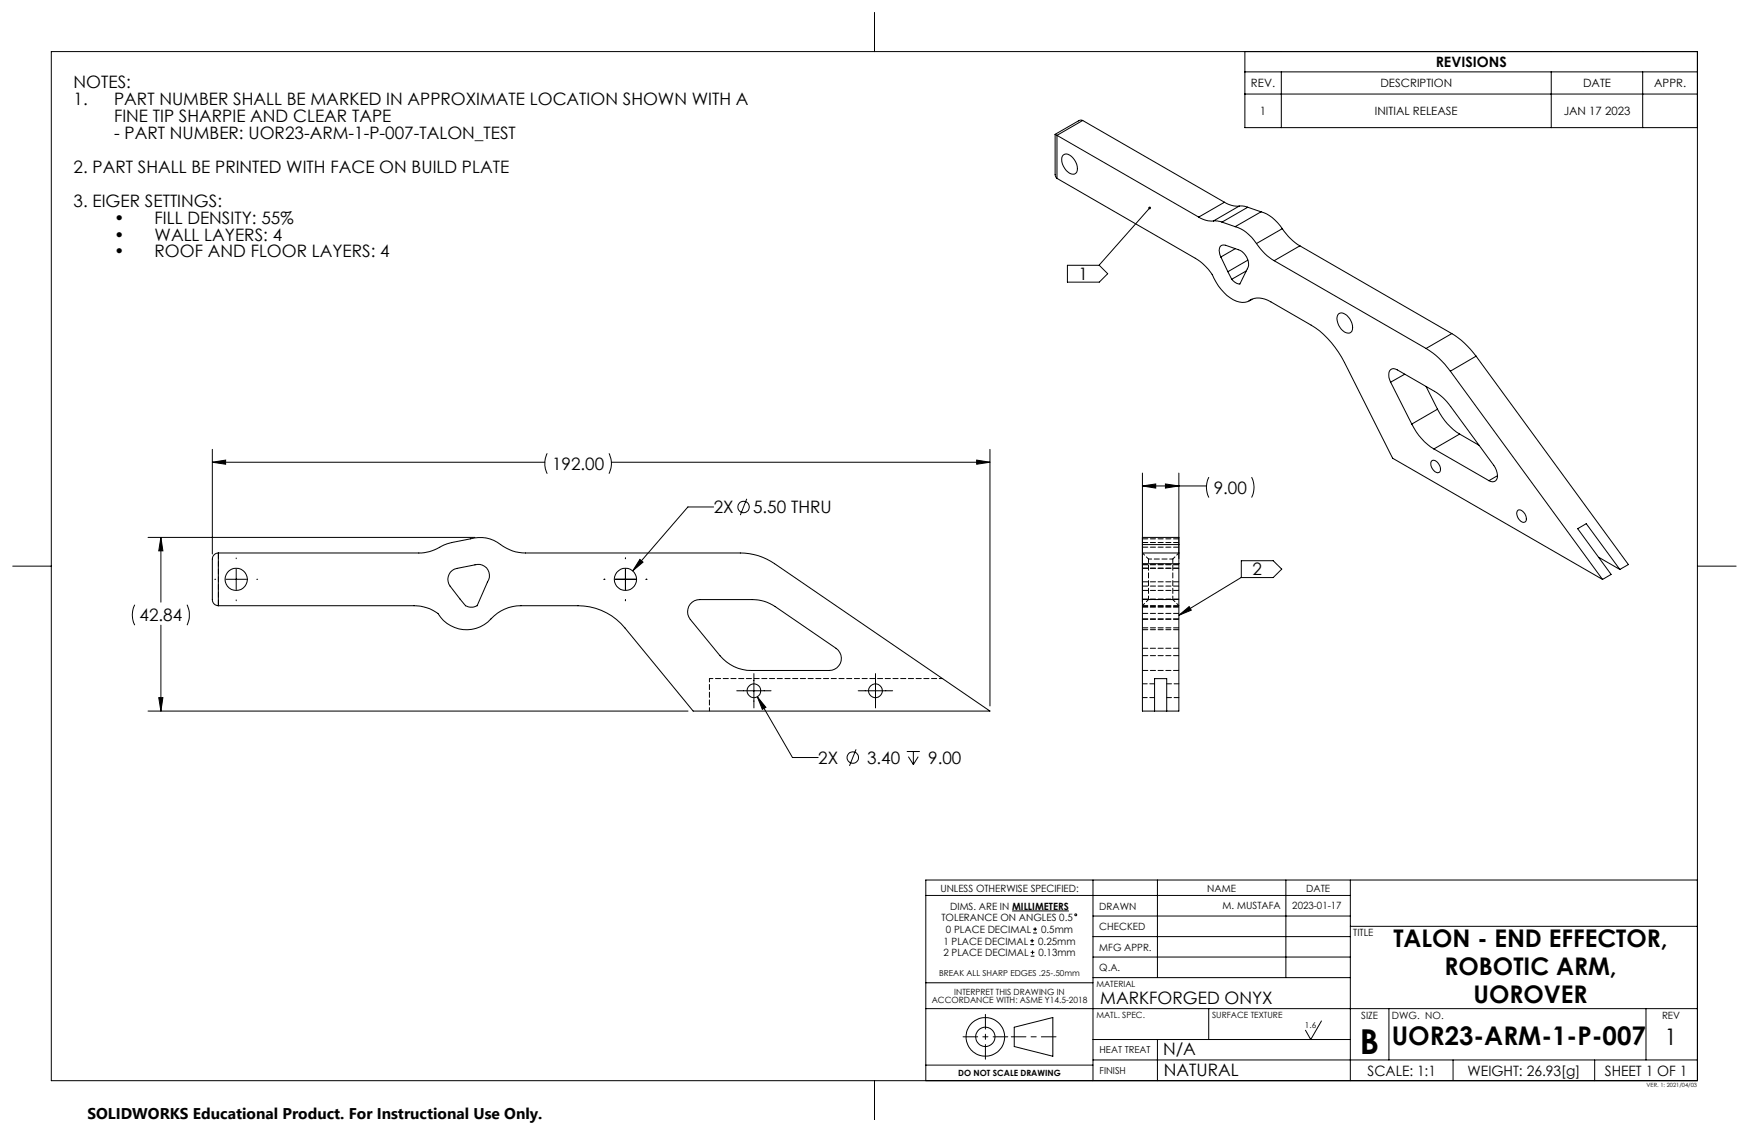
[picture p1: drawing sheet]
<svg xmlns="http://www.w3.org/2000/svg" width="432mm" height="279mm" viewBox="0 0 432 279" stroke-linecap="round" stroke-linejoin="round" font-family="sans-serif">
<g fill="none" stroke="#000" stroke-width=".25">
<path d="M12.7 12.7h406.4v254h-406.4zM215.9 3.2v9.5M307.3 12.7v18.8h111.8M307.3 17.7h111.8M316.3 17.7v13.8M383 17.7v13.8M405.6 17.7v13.8M260.5 33.2l.4 .2M260.5 33.2v9.8l.1 .6 .3 .4M260.9 33.4v10.6M260.9 33.4l35 20.2M262.5 38.2a1.75 1.75 0 0 1 2.4 .8 3 3 0 0 1 .7 3.8 1.85 1.85 0 0 1-2.4-.7 3 3 0 0 1-.7-3.9z"/>
<path d="M267.3 29.7l-.4-.1-.7 .2-5.7 3.4M267.3 29.7l35 20.2M267.3 29.7l-6.4 3.7M307.3 23.2h111.8M260.9 44l34.2 19.7a12.6 12.6 0 0 1 5.1 6 9.2 9.2 0 0 0 6.5 4.9l1.3-.1 .5-.3M283.8 51.3l-12.4 14.1M295.9 53.6a5.8 5.8 0 0 0 3.7 .9M299.6 54.5h1l1.1 .3M301.7 54.8l3.2 1.2M302.3 49.9a5.9 5.9 0 0 0 3.6 1M302.3 49.9l-6.4 3.7M304.9 56a9.6 9.6 0 0 1 5.3 4.1"/>
<path d="M305.9 50.9h1.3l.8 .3M305.9 50.9l-6.3 3.6M308 51.2l-6.3 3.6M308 51.2l3.3 1.1M311.3 52.3a9.6 9.6 0 0 1 5.3 4.1M311.3 52.3l-6.4 3.7M316.6 56.4a13.7 13.7 0 0 0 4.3 4.3M316.6 56.4l-6.4 3.7M263.5 65.5h7.9l2.1 2.1-2.1 2h-7.9zM301.4 63.4l-.2-.5a1.73 1.73 0 0 1 .6-2.4h.8l3.1 1.1a3.8 3.8 0 0 1 2.4 4.4l-2 4.1a2.77 2.77 0 0 1-2-1.2M301.4 63.4l1.7 3.7M303.1 67.1l1 1.8"/>
<path d="M305 61.4l-3.6 2M307.7 66.9l-3.6 2M308.1 64.2l-5 2.9M308.5 74.2a4.8 4.8 0 0 1 5.3 .3l9.9 5.8a22.5 22.5 0 0 1 8.2 9.2l11.9 23.6 51.8 29.9M309 73.9l-.5 .3M309.1 73.8l-.7 .5M310.2 60.1a13.3 13.3 0 0 0 4.4 4.2M314.6 64.3l37.5 21.7M320.9 60.7l-6.3 3.6M320.9 60.7l37.5 21.6M330.5 77.5a1.75 1.75 0 0 1 2.3 .7 3 3 0 0 1 .7 3.8 1.86 1.86 0 0 1-2.3-.7 3.2 3.2 0 0 1-.7-3.8zM343.3 94.3a2.84 2.84 0 0 1 0-3 1.34 1.34 0 0 1 1.7 0l9.2 5.3a12.9 12.9 0 0 1 3.9 3.7l10.7 14.6 .6 1.2a2.01 2.01 0 0 1-.5 2.8h-.8l-.5-.3"/>
<path d="M343.3 94.3l5.2 10.4M346.8 92.4l-3.5 1.9M352.1 86a20.3 20.3 0 0 1 6 5.6M352.1 95.4l2.8 5.6M358.1 91.6l37.5 51.4M358.4 82.3a20.8 20.8 0 0 1 6 5.6M358.4 82.3l-6.3 3.7M364.4 87.9l-6.3 3.7M364.4 87.9l37.6 51.4-2.1 1.2M52.4 110.9v25.8M52.4 114.1h82.1M52.4 114.1l3.3-.5v1z"/>
<path d="M135.1 111.9a5.5 5.5 0 0 0 0 5M150.4 111.9l.3 1a5.5 5.5 0 0 1-.3 4M151 114.1h93.4M241.1 113.6l3.3 .5-3.3 .5zM244.4 110.9v63.3M282 116.8v58.7h9v-36.4M282 119.9h15.9M282 119.9l3.3-.4v1zM287.7 119.5l3.3 .4-3.3 .6zM291 116.8v21.1M298.4 117.8l-.3 .9-.2 1.4 .2 1.7 .3 1M309 117.8l.4 .9 .2 1.4-.2 1.7-.4 1"/>
<path d="M348.5 104.7a14.9 14.9 0 0 0 5.5 6.1M353.4 113.8a1.23 1.23 0 0 1 1.8 .7l.4 .9a.9 .9 0 0 1-.5 1.3 .9 .9 0 0 1-1.2-.6l-.6-1.2zM354 110.8l13.6 7.8M354.9 101a14.9 14.9 0 0 0 5.5 6.1M354.9 101l-6.4 3.7M360.4 107.1l-6.4 3.7M360.4 107.1l4.7 2.8M369.7 117.4l-2.1 1.2M3.1 139.7h9.6M36.5 132.6h80.8M39.7 132.6v16M39.7 132.6l.5 3.4h-1z"/>
<path d="M53.9 136.5h49.5a13.7 13.7 0 0 0 6.6-2.1l1.5-.5a26.2 26.2 0 0 1 7.6-1.2 8.8 8.8 0 0 1 5.1 2.2l3.1 1.3 2.4 .3h53.1a14.7 14.7 0 0 1 8.4 2.6l53.2 36.4h-73.3l-16.8-20.5a15 15 0 0 0-11.6-5.5h-14.1a10.5 10.5 0 0 0-8.2 4 8.2 8.2 0 0 1-12.3-2.1 10.1 10.1 0 0 0-5.9-1.9h-48.3M53.9 136.5a1.51 1.51 0 0 0-1.5 1.5v10a1.51 1.51 0 0 0 1.5 1.5M53.9 136.5v13M58.3 137.7v.2M154.4 137.7v.2M158 138.1l.8 .6-2.6 2.2zM176.2 125.1h-6.4l-13.6 15.8M184.4 123.1l-1.6 4M282 136.5v2.6h9M282 134.4v2.1M282 134.4v-1.8h9v1.8M282 136.5h9"/>
<path d="M282 134.4h9M291 136.5v2.6M291 134.4v2.1M306.5 138.4h7.8l2.1 2.1-2.1 2.1h-7.8zM374.6 126a1.24 1.24 0 0 1 1.8 .8l.4 .9a.9 .9 0 0 1-.5 1.2 .9 .9 0 0 1-1.2-.6l-.5-.7a1.43 1.43 0 0 1 0-1.6zM394.7 137.5l5.2 3M419.1 139.7h9.5M33.3 149.3l-.4 .9-.2 1.4 .1 1.4 .5 1.3M39.7 154.3v21.2M46.2 149.3l.5 1.9v1.4l-.5 1.7M53 143h.2M55.8 143h5.1"/>
<path d="M58.3 140.4v5.1M58.3 148.1v.2M63.4 143h.2M111.2 141.2l1-.7 5.1-1.1a2.75 2.75 0 0 1 3 1 2.75 2.75 0 0 1 .1 3.2l-2.6 5.9a3.1 3.1 0 0 1-2.9 0l-3.8-4.8a2.79 2.79 0 0 1 .1-3.5zM149.1 143h.2M151.9 143h5.1M154.4 140.4v5.1M154.4 148.1v.2M159.5 143h.2M170.4 149.1a2.94 2.94 0 0 1 2.4-1.1h12.9a9.8 9.8 0 0 1 5.7 1.7l15 10.3a2.99 2.99 0 0 1 1.2 3.4 2.99 2.99 0 0 1-2.9 2.1h-19.2a10 10 0 0 1-7.7-3.6l-7.4-9a3.1 3.1 0 0 1 0-3.8zM291 151.9l2.6-2.2 .5 .9zM306.5 142.5l-15.5 9.4"/>
<path d="M399.9 140.5l-8.3-11.2-2.1 1.2 8.3 11.3-2.2 1.2M36.5 175.5h133.4M39.2 172.2h1l-.5 3.3zM181.9 170.5h8.5M186.1 166.3v8.4M187 172l8.7 15h6.3M187 172l2.1 2.6-.9 .5zM211.9 170.5h8.5M216.1 166.3v8.4M285 175.5v-8h3v8M211.3 185l-1.6 4M223.9 185.5h3.2"/>
<path d="M224.3 186.8l1.2 1.9M225.5 185.5v3.2M226.7 186.8l-1.2 1.9M269.8 217.2v49.5M285.8 217.2v24.1M317.5 217.2v24.1M333.4 217.2v49.5M419.1 217.2h-190.5v49.5M228.6 221h104.8M249.9 224.8h14M254.4 233.2h.9M254.4 232.2h.9"/>
<path d="M254.5 236h.9M254.5 235.1h.9M254.8 231.7v1M254.9 234.6v.9M255.1 230.3h.9M255.1 229.3h.9M255.6 228.9v.9M269.8 231.2h63.6M269.8 226.1h63.6M269.8 236.2h63.6M333.4 228.6h85.7M228.6 249h190.5"/>
<path d="M228.6 242.6h41.2M250.4 253.5l9.5-2.4v9.6l-9.5-2.4zM269.8 241.3h63.6M269.8 256.6h63.6M285.8 256.6v10.1M298.4 249v7.6M326.2 252l-2.6 4.6-1.3-2.3M342.9 249v12.6M406.4 249v12.6M215.9 266.7v9.6M228.6 262.9h41.2M269.8 261.6h149.3"/>
<path d="M358.7 261.6v5.1M393.7 261.6v5.1"/>
<circle cx="183.6" cy="125.1" r="1.41"/>
<circle cx="58.3" cy="143" r="2.75"/>
<circle cx="154.4" cy="143" r="2.75"/>
<circle cx="186.1" cy="170.5" r="1.69"/>
<circle cx="216.1" cy="170.5" r="1.7"/>
<circle cx="210.5" cy="187" r="1.41"/>
<circle cx="265.6" cy="225.8" r=".23"/>
<circle cx="243.3" cy="255.9" r="2.38"/>
<circle cx="243.3" cy="255.9" r="4.8"/>
</g>
<path d="M289.5 138v10M283.5 148v-10M175.1 167.5v8M232.7 167.5h-57.6" fill="none" stroke="#000" stroke-width=".25" stroke-dasharray="1.3 .6" stroke-dashoffset=".4"/>
<g fill="none" stroke="#000" stroke-width=".25" stroke-dasharray="1.3 .6" stroke-dashoffset="-.1">
<path d="M282 133h9M282 139.4h9M282 133.9h9M291 135.1h-9M291 139.3h-9M53.9 149.5v-13M282 149.7h9M282 155h9M282 151.4h9M282 143.6h9M282 140.3h9M282 147.9h9"/>
<path d="M282 144.7h9M282 145.7h9M282 155.4h9M282 149.9h9M291 148h-9M291 152.9h-9M291 149.5h-9M291 152.7h-9M291 140.2h-9M282 165.5h9M282 161.8h9M291 160h-9"/>
</g>
<path d="M283.5 138h6M283.5 138l-1.5-1.5M291 136.5l-1.5 1.5M283.5 148l-1.5 1.5M289.5 148h-6M291 149.5l-1.5-1.5" fill="none" stroke="#000" stroke-width=".25" stroke-dasharray="1.3 .6" stroke-dashoffset=".5"/>
<path d="M282 172.2h3M285 168.8h-3M288 172.2h3M291 168.8h-3" fill="none" stroke="#000" stroke-width=".25" stroke-dasharray="1.3 .6" stroke-dashoffset=".1"/>
<path d="M237.8 255.9h11M249.7 255.9h11M243.3 261.4v-11" fill="none" stroke="#000" stroke-width=".25" stroke-dasharray="15.2 1.3 1.3 1.3" stroke-dashoffset="11.6"/>
<g fill="#000">
<path d="M241.1 113.6l3.3 .5-3.3 .5zM52.4 114.1l3.3-.5v1zM39.7 132.6l.5 3.4h-1zM39.2 172.2h1l-.5 3.3zM158 138.1l-1.8 2.8 2.5-2.2zM187 172l1.2 3.1 .9-.5zM282 119.9l3.3-.4v1zM287.7 119.5l3.3 .4-3.3 .6z"/>
<path d="M291 151.9l2.6-2.2 .5 .9zM283.6 51.1a.33 .33 0 0 0 0 .4 .33 .33 0 0 0 .5 0 .33 .33 0 0 0 0-.4l-.3 .2 .3-.2z"/>
</g>
<text font-size="8.5" x="335.7" y="260">B</text>
<text font-size="6.3" x="343.6" y="257.8">UOR23-ARM-1-P-007</text>
<g font-size="6">
<text x="344" y="233.7">TALON - END EFFECTOR,</text>
<text x="356.6" y="240.7">ROBOTIC ARM,</text>
<text x="363.8" y="247.7">UOROVER</text>
</g>
<text font-size="5.6" x="410.9" y="257.8">1</text>
<g font-size="4.2">
<text x="18.2" y="21.8">NOTES:</text>
<text x="18.2" y="26">1.</text>
<text x="28.2" y="26">PART NUMBER SHALL BE MARKED IN APPROXIMATE LOCATION SHOWN WITH A</text>
<text x="28.2" y="30.2">FINE TIP SHARPIE AND CLEAR TAPE</text>
<text x="28.2" y="34.3">- PART NUMBER: UOR23-ARM-1-P-007-TALON_TEST</text>
<text x="18.2" y="42.7">2. PART SHALL BE PRINTED WITH FACE ON BUILD PLATE</text>
<text x="18.2" y="51">3. EIGER SETTINGS:</text>
<text x="28.2" y="55.2">•</text>
<text x="28.2" y="59.4">•</text>
<text x="38.2" y="55.2">FILL DENSITY: 55%</text>
<text x="38.2" y="59.4">WALL LAYERS: 4</text>
<text x="28.2" y="63.5">•</text>
<text x="38.2" y="63.5">ROOF AND FLOOR LAYERS: 4</text>
<text x="266.3" y="69">1</text>
<text x="136.3" y="116">192.00</text>
<text x="299.6" y="121.9">9.00</text>
<text x="176.2" y="126.7">2X</text>
<text x="185.9" y="126.7">5.50 THRU</text>
<text x="309.2" y="142">2</text>
<text x="34.5" y="153.4">42.84</text>
<text x="202" y="188.5">2X</text>
<text x="214.1" y="188.5">3.40</text>
<text x="229.2" y="188.5">9.00</text>
<text x="271.6" y="247.8">MARKFORGED ONYX</text>
<text x="287.1" y="260.5">N/A</text>
<text x="287.3" y="265.7">NATURAL</text>
</g>
<text font-size="3.8" x="21.6" y="276.3">SOLIDWORKS Educational Product. For Instructional Use Only.</text>
<g font-size="3.5">
<text x="354.4" y="16.5">REVISIONS</text>
<text x="337.6" y="265.5">SCALE: 1:1</text>
<text x="362.3" y="265.5">WEIGHT: 26.93[g]</text>
<text x="396.2" y="265.5">SHEET 1 OF 1</text>
</g>
<g font-size="2.8">
<text x="308.8" y="21.5">REV.</text>
<text x="340.8" y="21.5">DESCRIPTION</text>
<text x="390.8" y="21.5">DATE</text>
<text x="408.4" y="21.5">APPR.</text>
<text x="311.1" y="28.4">1</text>
<text x="339.4" y="28.4">INITIAL RELEASE</text>
<text x="386" y="28.4">JAN 17 2023</text>
</g>
<g font-size="2.5">
<text x="232.2" y="220">UNLESS OTHERWISE SPECIFIED:</text>
<text x="298.1" y="220">NAME</text>
<text x="322.5" y="220">DATE</text>
<text x="232.4" y="227.4">TOLERANCE ON ANGLES 0.5</text>
<text x="234.6" y="224.6">DIMS. ARE IN MILLIMETERS</text>
<text x="271.4" y="224.5">DRAWN</text>
<text x="301.8" y="224.4">M. MUSTAFA</text>
<text x="319.1" y="224.3">2023-01-17</text>
<text x="232.9" y="233.1">1 PLACE DECIMAL</text>
<text x="233.5" y="230.3">0 PLACE DECIMAL</text>
<text x="256.3" y="233.1">0.25mm</text>
<text x="257" y="230.3">0.5mm</text>
<text x="271.4" y="229.5">CHECKED</text>
<text x="334.1" y="231">TITLE</text>
<text x="232.9" y="236">2 PLACE DECIMAL</text>
<text x="256.4" y="236">0.13mm</text>
<text x="271.4" y="239.7">Q.A.</text>
<text x="271.4" y="234.6">MFG APPR.</text>
<text x="336.1" y="251.6">SIZE</text>
<text x="343.7" y="251.6">DWG. NO.</text>
<text x="410.3" y="251.6">REV</text>
</g>
<g font-size="2.4">
<text x="271.5" y="260">HEAT TREAT</text>
<text x="271.5" y="265">FINISH</text>
</g>
<g font-size="2.1">
<text x="235.6" y="245.5">INTERPRET THIS DRAWING IN</text>
<text x="270.7" y="243.7">MATERIAL</text>
<text x="230" y="247.7">ACCORDANCE WITH: ASME Y14.5-2018</text>
<text x="270.7" y="251.3">MATL. SPEC.</text>
<text x="299.3" y="251.3">SURFACE TEXTURE</text>
<text x="236.6" y="265.7">DO NOT SCALE DRAWING</text>
</g>
<g font-size="2">
<text x="231.9" y="241">BREAK ALL SHARP EDGES .25-.50mm</text>
<text x="322.2" y="253.8">1.6</text>
</g>
<text font-size="1.4" x="406.5" y="268.3">VER. 1: 2021/04/03</text>
</svg>
